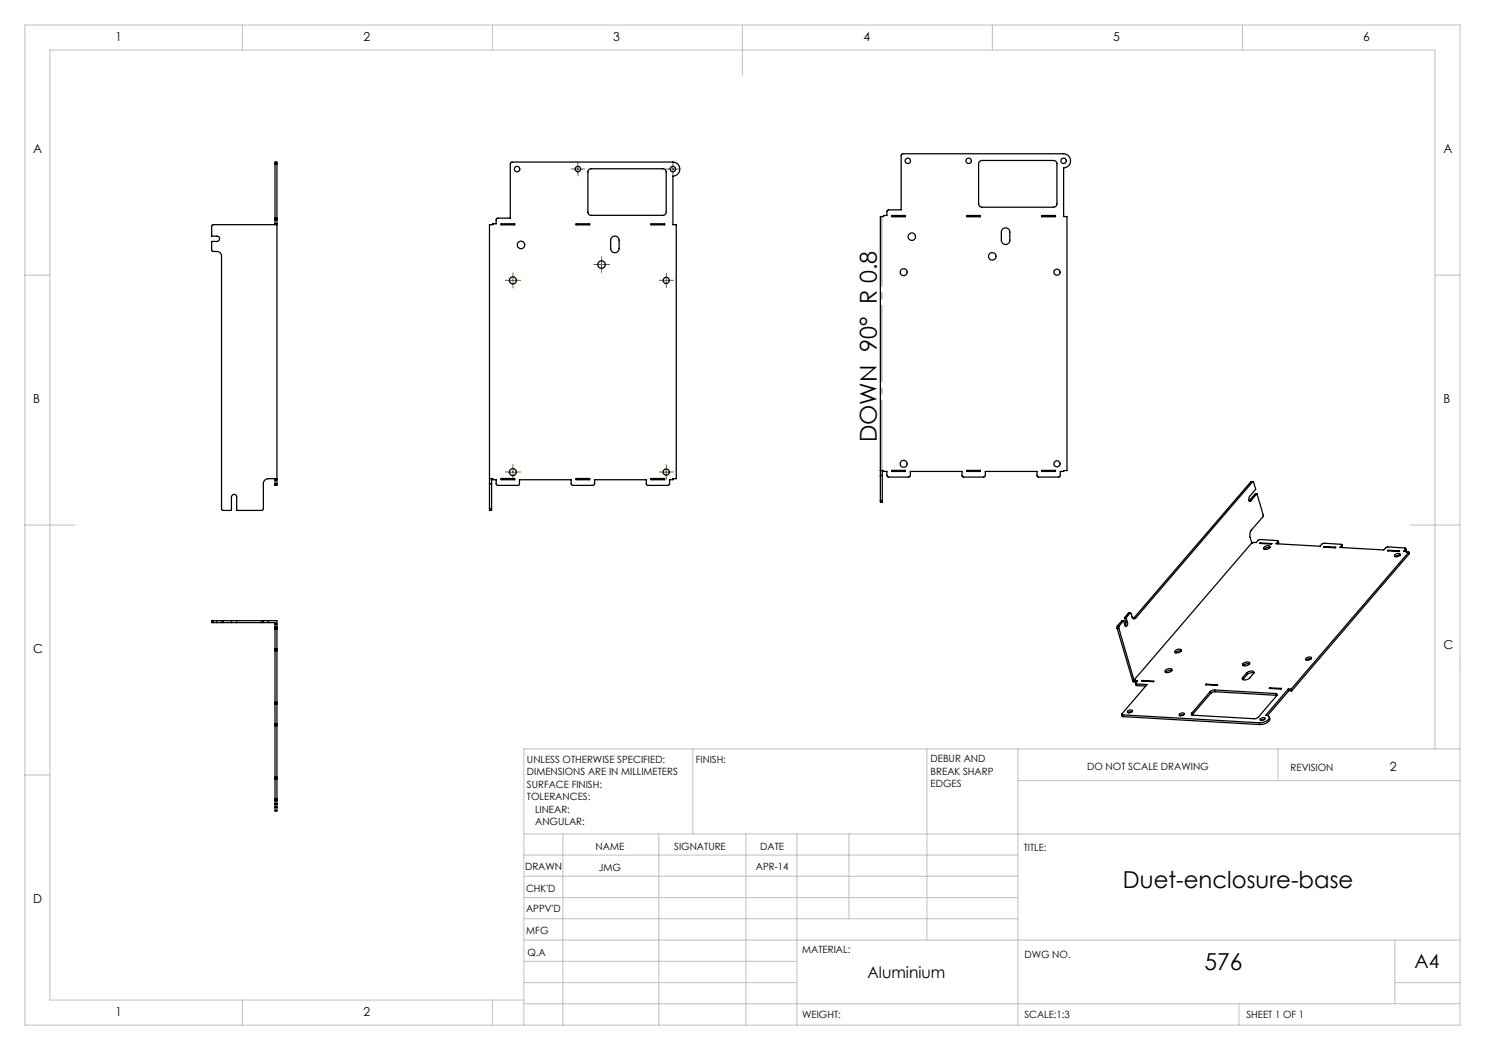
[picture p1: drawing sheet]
<svg xmlns="http://www.w3.org/2000/svg" width="297mm" height="210mm" viewBox="0 0 297 210" stroke-linecap="round" stroke-linejoin="round" font-family="sans-serif">
<g fill="none" stroke="#808000" stroke-width=".2" stroke-dasharray="15.2 1.3 1.3 1.3">
<path d="M114.8 33.8h-.6M115.6 33v-.6M115.6 34.6v.6M116.4 33.8h.6M133.8 33.8h-.6M134.6 33v-.6M134.6 34.6v.6M135.4 33.8h.6M101.8 56.1h-.7M102.6 55.2v-.7M102.6 56.9v.7M103.4 56.1h.7"/>
<path d="M119.5 52.9h-.8M120.3 52.1v-.8M120.3 53.7v.8M121.2 52.9h.7M132.4 56.1h-.6M133.3 55.2v-.6M133.3 56.9v.6M134.1 56.1h.6M101.8 94.4h-.7M102.6 93.6v-.7M102.6 95.2v.7M103.4 94.4h.7"/>
<path d="M132.4 94.4h-.6M133.3 93.6v-.7M133.3 95.2v.6M134.1 94.4h.6"/>
</g>
<g fill="none" stroke="#808000" stroke-width=".2">
<path d="M114.7 33.8h1.7M115.6 33v1.6M133.7 33.8h1.7M134.6 33v1.6M101.7 56.1h1.7M102.6 55.2v1.7M119.5 52.9h1.6M120.3 52.1v1.7M132.4 56.1h1.7M133.2 55.2v1.7M101.7 94.4h1.7M102.6 93.6v1.6"/>
<path d="M132.4 94.4h1.7M133.2 93.6v1.6"/>
</g>
<path d="M176.4 94.1v-50.8" fill="none" stroke="#808080" stroke-width=".2" stroke-dasharray="15.2 1.3 1.3 1.3" stroke-dashoffset="1.3"/>
<g fill="none" stroke="#c0c0c0" stroke-width=".2">
<path d="M5 5h287v200h-287zM48.5 5v5M98.5 5v5M148.5 5v10M198.5 5v5M248.5 5v5M5 55h5M287 55h5M5 105h10M282 105h10M5 155h5M138.6 149.8v17"/>
<path d="M185.4 149.8v38.2M203.6 149.8v55.2M203.6 156.1h88.4M255.6 149.8v6.3M287 149.8v-139.8h-277v190h94.8M292 149.8h-187.2v55.2M104.8 166.8h187.2M104.8 179.5h98.8M104.8 175.3h98.8M104.8 171h98.8M112.6 166.8v38.2M131.8 166.8v38.2"/>
<path d="M149.2 166.8v38.2M159.4 166.8v38.2M169.8 166.8v17M104.8 183.8h98.8M104.8 196.5h54.6M104.8 192.3h54.6M104.8 188h187.2M279 196.5h13M279 188v12.8M48.5 200v5M98.5 200v5M104.8 200.8h187.2"/>
<path d="M247.8 200.8v4.2"/>
</g>
<g fill="none" stroke="#000" stroke-width=".25">
<path d="M55 32.8v-.4h.4v.4M55 32.8v10.8M55 32.8h.4M55.4 32.8v10.8M102.2 32.5l.1-.1h32.3a1.39 1.39 0 0 1 1.4 1.4 1.39 1.39 0 0 1-1.4 1.4v9.7h.7v50.8h-.7v.2h-.7v.9l-.3 .3h-4.1l-.2-.2v-1h-10.4v.9l-.3 .3h-4.1l-.3-.3v-.9h-10.3v1l-.3 .2h-4.1l-.3-.3v-.9h-.6v-.2h-.7v-50.8l1.3-.1v-.9l.2-.3h2.7v-10.8zM117.8 33.9l.3-.1h14.5a.66 .66 0 0 1 .6 .6v8a.66 .66 0 0 1-.6 .7h-14.3a.61 .61 0 0 1-.7-.7v-8.1zM180.3 30.9l.3-.1h32.1a1.41 1.41 0 0 1 1.4 1.4 1.41 1.41 0 0 1-1.4 1.4v9.7h.7v50.8l-1.3 .2v.9l-.3 .2h-4.2l-.2-.2v-.9h-10.3v.9l-.3 .2h-4.2l-.2-.2v-.9h-10.3v.8l-.2 .3h-4.3l-.2-.3v-.8l-1.3-.2v-50.8h.6v-.2h.7v-.8l.3-.3h2.5zM196 32.2l.4-.1h14.3a.66 .66 0 0 1 .7 .7v8a.66 .66 0 0 1-.7 .6h-14.3a.73 .73 0 0 1-.7-.6v-8.2zM55 43.6v.3M55 44.8h.4M55 43.6h.4M55 43.9v1"/>
<path d="M55 43.9h.4M55.4 44.9l-12.9 .1-.2 .1v2.1h1.1a.53 .53 0 0 1 .5 .6 .53 .53 0 0 1-.5 .5h-1.1v1.8l.4 .2h.6a.96 .96 0 0 1 1 1v50.4l.1 .3 1.9 .1v-2.7a.53 .53 0 0 1 .5-.5 .53 .53 0 0 1 .5 .5v2.7h5.1l.3-.4v-4.9a1.02 1.02 0 0 1 1-1.1h1.7M55.4 43.6v.3M55.4 43.9v52.9M100.2 44.8h2.7v.2h-2.7zM115.2 44.8h2.7v.2h-2.7zM122.4 47.5a.83 .83 0 0 1 .9-.2 .83 .83 0 0 1 .5 .7v1.7a.85 .85 0 0 1-.8 .8 .85 .85 0 0 1-.9-.8v-1.7zM130.2 44.8h2.7v.2h-2.7zM178.4 43.1h2.7v.2h-2.7zM193.4 43.1h2.7v.2h-2.7zM200.5 45.8a.85 .85 0 0 1 .9-.2 .85 .85 0 0 1 .6 .8v1.7a.85 .85 0 0 1-.9 .8 .85 .85 0 0 1-.8-.8v-1.7zM208.4 43.1h2.7v.2h-2.7z"/>
<path d="M55 96.8v.3h.4v-.3M55 95.9h.4M55 96.8h.4M55 95.7v1.1M97.9 95.7v1.1M97.9 96.8v4.9M97.9 96.8h.4M98.3 95.7v1.1M98.3 96.8v4.9M100.2 95.7h2.7v.2h-2.7zM115.2 95.7h2.7v.2h-2.7zM130.2 95.7h2.7v.2h-2.7z"/>
<path d="M176.1 94.1v1M176.1 95.1v5M176.1 95.1h.4M176.5 94.1v1M176.5 95.1v5M178.4 94.1h2.7v.2h-2.7zM193.4 94.1h2.7v.2h-2.7zM208.4 94.1h2.7v.2h-2.7zM250.2 96.4h.3M250.2 96.4l-23.4 27.2M250.5 96.4h.2l.4 1.5-1.2 1.4a.57 .57 0 0 0 .2 1l.1-.1M250.5 96.4l-23.4 27.2"/>
<path d="M250.6 96.3l-.4 .1M251.4 98.7l1.3 4.5-2.6 3.2-.1 .9 .4 1.3M251.4 98.7l-1.2 1.5M251.4 98.7h-.3l-1.3 1.4M97.9 101.7v.4h.4v-.4M97.9 101.7h.4M176.1 100.1v.3h.4v-.3M176.1 100.1h.4M249.8 100.2h.4M250.4 108.6l-23.6 27.4M252 108.7l.1-.1 2.3 .1-.1 .1zM252.1 108.6v.1"/>
<path d="M252.9 109.4a.74 .74 0 0 1 1.1 0 .87 .87 0 0 1-1.3 .3zM254 109.5a1.23 1.23 0 0 0-1.2 .3M255.6 108.3l-.1-.2-3.5-.2-.4 .1-.4 .5-.8 .1M255.6 108.3l-.4 .5 8.8 .4 .4-.4 .4-.2 3.5 .3 .1 .2M255.6 108.3l.1 .3M255.6 108.2l.1 .4M255.7 108.6l-.1 .2M264.7 109.4l.1-.1 2.4 .1-.1 .2zM264.8 109.3l.1 .1M268.4 109.1l-.4 .4 8.8 .5 .4-.5 .4-.1 3.4 .2 .1 .2M268.4 109.1v.3M268.4 108.9v.5"/>
<path d="M268.4 109.4v.1M277.5 110.2l.1-.1 2.3 .1-.1 .1zM277.6 110.1v.1M278.9 111a.84 .84 0 0 1 1.1-.2 .77 .77 0 0 1-1.1 .4zM280 111l-.5 .1-.5 .2M281.1 109.8l-.4 .4 .6 .1M281.1 109.8l.1 .3M281.1 109.7l.1 .4M281.2 110.1l-.1 .1M281.3 110.3l-.1 .1h.6M281.3 110.3v.1M281.8 110.4l-23.6 27.4"/>
<path d="M281.8 110.4l.1 .3-23.6 27.5M42.7 124.1h-.4v.4h.4M42.7 124.1h.6M42.7 124.5h.6M42.7 124.1v.4M43.3 124.1h1M43.3 124.5h1M43.3 124.1v.4M44.3 124.1h.4M44.3 124.5h.4M44.3 124.1v.4M44.7 124.1h1.6"/>
<path d="M44.7 124.5h1.6M44.7 124.1v.4M46.3 124.1h1M46.3 124.5h1M46.3 124.1v.4M47.3 124.1v.4M47.3 124.1h5M47.3 124.5h5M52.3 124.1h.4M52.3 124.5h.4M52.3 124.1v.4M52.7 124.1h1"/>
<path d="M52.7 124.5h1M52.7 124.1v.4M53.7 124.1h1.7v1.3M53.7 124.5h1.3v.9M53.7 124.1v.4M55 129.8v.3M55 125.4v.4M55 125.8v4M55 130.1v10.4M55 129.8h.4M55 130.1h.4M55 125.8h.4"/>
<path d="M55 125.4h.4M55 124.8h.4M55.4 129.8v.3M55.4 125.4v.4M55.4 125.8v4M55.4 130.1v10.4M223.4 125.6l.4 .1M223.4 125.6l3.2 10.7h.4M223.5 125.2l-.1 .4M223.5 125.2h.3M223.8 125.7l3 10.3M223.8 125.2v.5"/>
<path d="M224.7 124.1l.4 1.2 .3-.1 .1-.7M224.7 124.1h-.3l-.9 1.1M224.7 124.1l-.9 1.1M224.9 123.5l.3 .1M224.9 123.5l.2 1M225.1 124.5l-.1 .7M225.1 124.5h.4M225.2 123.6l.3 .9M225.7 122.7h.3M225.7 122.7l-.8 .8M226 122.7h.2l.2 .6a.4 .4 0 0 0 .2 .5 .4 .4 0 0 0 .5-.2M226 122.7l-.8 .9"/>
<path d="M226.1 122.6l-.4 .1M226.8 123.6l-.2 .1M226.8 123.6h.3M226.8 136h.2l-.1 .1M226.9 136.1l.6 .1-.4 .4 .2 .2M226.9 136.1l.1 .4h.3M227.1 136.7l.1 .4h.2M227.3 136.8l2.1 .1-5.1 5.9 .2 .2M227.3 136.8l.1 .3M227.4 137.1l1.7 .1M228.5 136.1l2.3 .1-.1 .1-2.3-.1zM228.5 136.1v.1"/>
<path d="M233.2 134a1 1 0 0 1 1.2-.1 .93 .93 0 0 1-1.4 .4zM234.4 134.1a1.3 1.3 0 0 0-1.3 .4M235 130.2a.95 .95 0 0 1 1.3-.2 .9 .9 0 0 1-1.4 .4zM236.2 130.2a1.13 1.13 0 0 0-1.1 .4M241.1 136.9l.1-.1 2.3 .2-.1 .1zM241.2 136.8l.1 .2M242 138.3l-3.7 4.4M242 138.3l.1 .4M242.1 138.7l-3.7 4.3M242.9 138l-.5 .1-.4 .2M242.9 138l12.2 .7M242.9 138l.1 .4"/>
<path d="M243 138.4l-.6 .1-.3 .2M243 138.4l12.2 .7M248.5 135.5l.1 .3M248.6 132.7a.85 .85 0 0 1 1.3 0 1.03 1.03 0 0 1-1.4 .3zM248.6 135.8v.1M249.3 134.6a1.08 1.08 0 0 1 1.5-.1l-.9 1.1a1.08 1.08 0 0 1-1.5 .1l.1-.2M249.3 134.6l-.8 .9M249.3 134.6l.1 .3M249.4 134.9l-.8 .9M249.9 132.8a1.3 1.3 0 0 0-1.3 .3M250.8 134.6a1.39 1.39 0 0 0-1.4 .3M253.9 137.7l.1-.1 2.3 .1-.1 .1z"/>
<path d="M254 137.6v.1M255.1 138.7a.25 .25 0 0 1 .3 .1 .25 .25 0 0 1 0 .3M255.1 138.7l.1 .4M255.2 139.1h.2M255.4 139.1l-3.7 4.3-.7 .3-12.4-.7a.23 .23 0 0 1-.3 0 .23 .23 0 0 1 0-.3M257.7 137.8l-4.5 5.2a.55 .55 0 0 1 .6 .4 .55 .55 0 0 1-.4 .7l-.7 .4-.8 .1M257.7 137.8h.5M257.7 137.8l.1 .3M257.8 138.1l.5 .1M257.8 138.1l-4.3 5M258.2 137.8l.1 .4M261.2 131.7a.89 .89 0 0 1 1.1-.2 .82 .82 0 0 1-1.2 .4z"/>
<path d="M262.2 131.8h-.5l-.4 .2M55 159.8v.3M55 155.5v.3M55 144.8v.3M55 140.5v.3M55 140.8v4M55 145.1v10.4M55 155.8v4M55 159.8h.4M55 155.8h.4M55 155.5h.4M55 144.8h.4"/>
<path d="M55 145.1h.4M55 140.8h.4M55 140.5h.4M55.4 159.8v.3M55.4 155.5v.3M55.4 144.8v.3M55.4 140.5v.3M55.4 140.8v4M55.4 145.1v10.4M55.4 155.8v4M224.3 142.9l.1 .4h.2M224.5 143l27.4 1.6"/>
<path d="M224.5 143l.1 .3M224.6 143.3l27.4 1.6M225.5 142.2a.54 .54 0 0 1 1 .1 .8 .8 0 0 1-1 .1zM226.4 142.3l-.7 .2M235.9 142.8a.69 .69 0 0 1 1 0 .63 .63 0 0 1-1.1 .1zM236.8 142.9l-.8 .2M238.3 142.7l.1 .3M238.4 143h.1M251.9 144.6l.1 .3M252.1 143.8a.53 .53 0 0 1 .4-.3 .53 .53 0 0 1 .5 .3 .63 .63 0 0 1-1 .1zM252.9 143.9l-.7 .2M253.9 143.4a.94 .94 0 0 1-.8 1.3l-1.1 .2"/>
<path d="M55 161.5v.7h.4v-.7M55 160.1v1.4M55 160.1h.4M55 160.8h.4M55 161.5h.4M55.4 160.1v1.4"/>
<circle cx="103.4" cy="33.8" r=".54"/>
<circle cx="115.6" cy="33.8" r=".54"/>
<circle cx="134.6" cy="33.8" r=".54"/>
<circle cx="181.6" cy="32.2" r=".54"/>
<circle cx="193.7" cy="32.2" r=".54"/>
<circle cx="212.7" cy="32.2" r=".54"/>
<circle cx="102.6" cy="56.1" r=".69"/>
<circle cx="104.2" cy="49" r=".74"/>
<circle cx="120.3" cy="52.9" r=".76"/>
<circle cx="133.2" cy="56.1" r=".61"/>
<circle cx="180.7" cy="54.4" r=".7"/>
<circle cx="182.4" cy="47.3" r=".74"/>
<circle cx="198.5" cy="51.3" r=".76"/>
<circle cx="211.4" cy="54.4" r=".61"/>
<circle cx="102.6" cy="94.4" r=".69"/>
<circle cx="133.2" cy="94.4" r=".61"/>
<circle cx="180.7" cy="92.8" r=".7"/>
<circle cx="211.4" cy="92.8" r=".62"/>
</g>
<g font-size="4.7">
<text x="175.4" y="88.5" transform="rotate(-90 175.4 88.5)">DOWN 90° R 0.8</text>
<text x="224.6" y="177.5">Duet-enclosure-base</text>
<text x="240.9" y="193.9">576</text>
</g>
<text font-size="3.9" x="282.9" y="193.6">A4</text>
<text font-size="3.2" x="173.5" y="195.7">Aluminium</text>
<g font-size="2.5">
<text x="23.1" y="8.2">1</text>
<text x="72.7" y="8.2">2</text>
<text x="122.7" y="8.2">3</text>
<text x="172.7" y="8.2">4</text>
<text x="222.7" y="8.2">5</text>
<text x="272.7" y="8.2">6</text>
<text x="6.7" y="30.7">A</text>
<text x="288.7" y="30.7">A</text>
<text x="6.7" y="80.7">B</text>
<text x="288.7" y="80.7">B</text>
<text x="6.7" y="130.7">C</text>
<text x="288.7" y="129.7">C</text>
<text x="278" y="154.1">2</text>
<text x="6.7" y="180.7">D</text>
<text x="23.1" y="203.2">1</text>
<text x="72.7" y="203.2">2</text>
</g>
<g font-size="2">
<text x="105.4" y="152.6">UNLESS OTHERWISE SPECIFIED:</text>
<text x="105.4" y="155.1">DIMENSIONS ARE IN MILLIMETERS</text>
<text x="139.2" y="152.6">FINISH:</text>
<text x="186.1" y="152.5">DEBUR AND</text>
<text x="186.1" y="155">BREAK SHARP</text>
<text x="217.4" y="154">DO NOT SCALE DRAWING</text>
<text x="258.1" y="154.2">REVISION</text>
<text x="105.4" y="157.6">SURFACE FINISH:</text>
<text x="105.4" y="160.1">TOLERANCES:</text>
<text x="186.1" y="157.5">EDGES</text>
<text x="107" y="162.6">LINEAR:</text>
<text x="107" y="165.1">ANGULAR:</text>
<text x="119.1" y="170">NAME</text>
<text x="134.8" y="169.9">SIGNATURE</text>
<text x="151.2" y="173.9">APR-14</text>
<text x="152" y="169.9">DATE</text>
<text x="204.8" y="170.2">TITLE:</text>
<text x="105" y="174.1">DRAWN</text>
<text x="105.2" y="178.3">CHK'D</text>
<text x="119.8" y="174.1">JMG</text>
<text x="105.2" y="182.4">APPV'D</text>
<text x="105.3" y="186.8">MFG</text>
<text x="105.5" y="191.1">Q.A</text>
<text x="160.5" y="190.5">MATERIAL:</text>
<text x="204.9" y="191.6">DWG NO.</text>
<text x="160.4" y="203.5">WEIGHT:</text>
<text x="204.9" y="203.6">SCALE:1:3</text>
<text x="249.3" y="203.6">SHEET 1 OF 1</text>
</g>
</svg>
